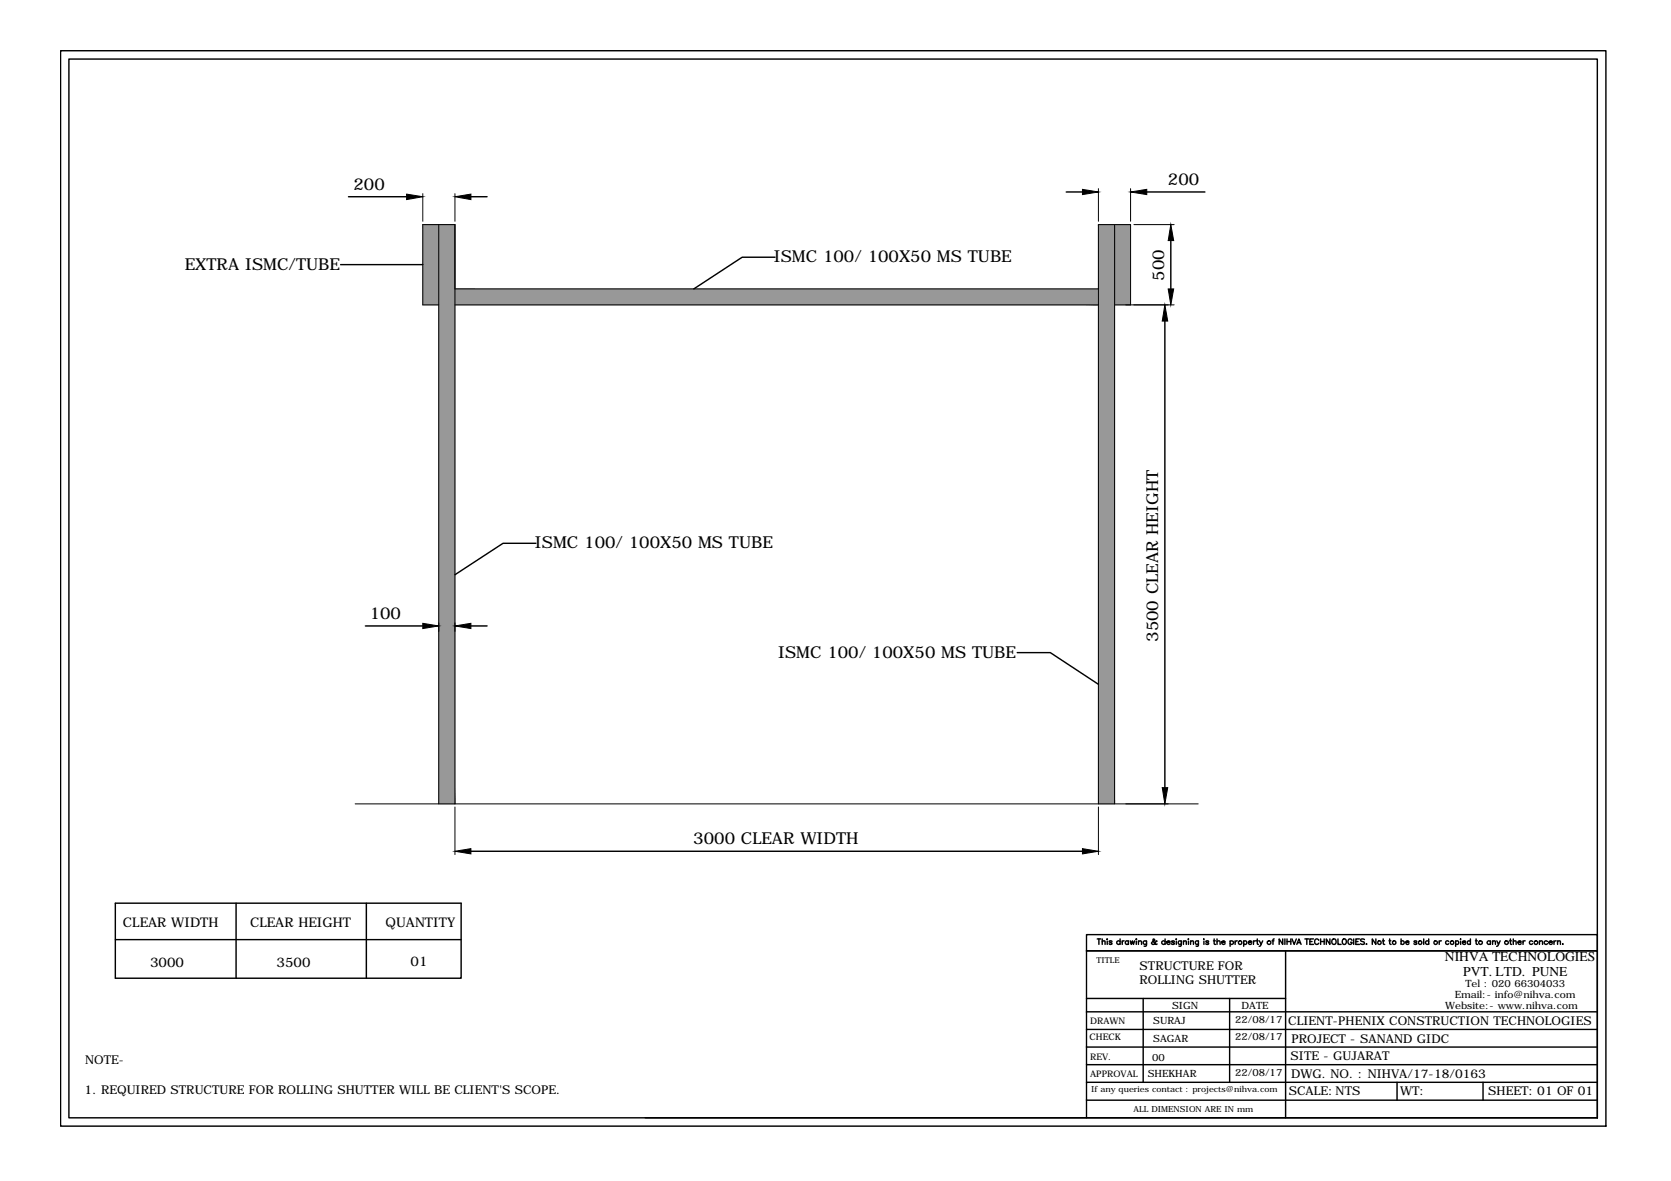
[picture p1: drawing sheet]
<svg xmlns="http://www.w3.org/2000/svg" width="297mm" height="210mm" viewBox="0 0 297 210" stroke-linecap="round" stroke-linejoin="round" font-family="sans-serif">
<!-- layer: 0 -->
<g fill="#989898" stroke="#989898" stroke-width=".18">
<path d="M80.9 51.4v2.8h114.4zM80.9 51.4h114.4v2.8z"/>
<path d="M78 39.9v103h2.9zM78 39.9h2.9v103z"/>
<path d="M75.2 39.9v14.3h2.8zM75.2 39.9h2.8v14.3z"/>
<path d="M195.3 39.9v103h2.8zM195.3 39.9h2.8v103z"/>
<path d="M198.1 39.9v14.3h2.9zM198.1 39.9h2.9v14.3z"/>
</g>
<g fill="none" stroke="#000" stroke-width=".18">
<path d="M75.2 34.4v4.9M78 39.9v103M80.9 34.4v4.9M195.3 33.5v5.8M198.1 39.9v103M201 33.5v5.8M201.6 39.9h7.1M78 54.2h-2.8v-14.3h5.7v103M80.9 51.4h114.4M80.9 54.2h114.4M198.1 54.2h10.6M201 54.2v-14.3h-5.7v103"/>
<path d="M63.1 142.9h149.9M80.9 143.4v8.5M195.3 143.4v8.5"/>
</g>
<g fill="none" stroke="#000" stroke-width=".25">
<path d="M10.8 9h274.7v191.2h-274.7zM12.2 10.5h271.7v188.2h-271.7zM61.9 35h10.4M83.7 35h2.9M189.5 34.1h2.9M203.8 34.1h10.4M60.6 47h14.6M137.8 45.7h-5.9l-8.6 5.7M207.1 57.1v82.9M208.1 42.8v8.6M95.3 96.6h-5.9l-8.5 5.6M65 111.3h10.2"/>
<path d="M83.7 111.3h2.9M180.8 116h5.9l8.6 5.6M83.7 151.3h108.7M20.5 160.5h61.5v13.4h-61.5zM20.5 167h61.5M42 160.5v13.4M65.1 160.5v13.4M193.1 179.8h90.8M193.1 177.5h35.4M195 166.9h.7M195.3 166.9v1M195.9 167.4l.2-.2 .3 .1v.6"/>
<path d="M195.9 166.9v1M196.8 166.9h.1M196.8 167.3v.6M197.7 167.3h-.5v.1l.5 .3-.2 .2-.3-.2M199.1 167.3a.33 .33 0 0 0-.5 0 .33 .33 0 0 0 0 .5 .33 .33 0 0 0 .5-.1M199.1 166.9v1M199.5 167.2v.7M199.8 167.2l-.2 .1-.1 .2M200.6 167.3a.31 .31 0 0 0-.5 0 .31 .31 0 0 0 0 .5 .31 .31 0 0 0 .5-.1M200.6 167.2v.7M200.9 167.2l.2 .7 .2-.7 .2 .7 .2-.7M202 166.9h.1z"/>
<path d="M202 167.3v.6M202.4 167.4l.2-.2 .2 .1 .1 .6M202.4 167.2v.7M203.2 177.5v14.9M203.8 167.2v.9h-.4M203.8 167.3a.33 .33 0 0 0-.5 0 .33 .33 0 0 0 0 .5 .33 .33 0 0 0 .5-.1M205.7 167.3l-.1-.1a.75 .75 0 0 1-.8 .6l-.1-.2 .5-.5-.1-.2-.2 .1 .1 .3 .4 .5h.3M207.1 167.3a.33 .33 0 0 0-.5 0 .33 .33 0 0 0 0 .5 .33 .33 0 0 0 .5-.1M207.1 166.9v1M207.4 167.5h.6a.32 .32 0 0 0-.4-.2 .32 .32 0 0 0-.2 .4 .32 .32 0 0 0 .5 .1l.1-.1M208.8 167.3l-.2-.1-.3 .1v.1l.5 .3-.2 .2-.3-.2M209.1 166.9h.1"/>
<path d="M209.1 167.3v.6M210 167.2l-.1 .9h-.3M210 167.3a.31 .31 0 0 0-.5 0 .31 .31 0 0 0 0 .5 .31 .31 0 0 0 .5-.1M210.4 167.4l.2-.2 .2 .1 .1 .6M210.4 167.2v.7M211.2 166.9h.1M211.3 167.3v.6M211.6 167.4l.3-.2 .2 .1v.6M211.6 167.2v.7M213 167.2v.9h-.4M213 167.3a.31 .31 0 0 0-.4 0 .31 .31 0 0 0 0 .5 .31 .31 0 0 0 .4-.1M214 166.9h.1"/>
<path d="M214 167.3v.6M214.9 167.3l-.2-.1-.3 .1v.1l.5 .3-.2 .2-.4-.2M215.7 167.2h.3M215.8 166.9v.8l.3 .2M216.3 167.4l.3-.2 .2 .1 .1 .6M216.3 166.9v1M217.2 167.5h.6a.32 .32 0 0 0-.4-.2 .32 .32 0 0 0-.2 .4 .32 .32 0 0 0 .4 .1l.2-.1M218.6 177.5v14.9M218.7 167.3a.33 .33 0 0 1 .5 0 .33 .33 0 0 1 0 .5 .33 .33 0 0 1-.5-.1M218.7 167.2v1M219.6 167.2v.7M219.9 167.2l-.3 .3"/>
<path d="M221.1 167.3a.31 .31 0 0 1 .4 0 .31 .31 0 0 1 0 .5 .31 .31 0 0 1-.4-.1M221.1 167.2v1M221.9 167.5l.6-.1a.31 .31 0 0 0-.5-.1 .31 .31 0 0 0 0 .5 .31 .31 0 0 0 .5-.1M222.8 167.2v.7M223.2 167.2l-.3 .1-.1 .2M223.3 167.2h.4M223.5 166.9v.8l.2 .2M223.9 167.2l.3 .7 .3-.7M224.2 167.9l-.1 .2-.3 .1M226.1 167.2h.4M226.5 166.9l-.2 .1v.9M228 166.9v1l-.6-1v1"/>
<path d="M228.4 166.9v1M228.5 169v29.7M228.8 166.9v1M228.8 167.3h.7M229.5 166.9v1M229.7 166.9l.4 1 .3-1M230.5 167.9l.4-1 .4 1M230.6 167.6h.6M232 166.9h.6M232.3 166.9v1M232.8 167.3h.4M233.5 166.9h-.7v1h.7"/>
<path d="M234.4 167.1a.43 .43 0 0 0-.6-.1 .43 .43 0 0 0-.1 .6l.3 .3 .4-.3M234.8 167.3h.6M234.8 166.9v1M235.4 166.9v1M236.4 166.9v1l-.6-1v1M237.8 166.9v1h.6M238.8 166.9a.46 .46 0 0 1 .5 .5 .46 .46 0 0 1-.5 .4l-.2-.3zM240.3 167.1a.4 .4 0 0 0-.5-.2 .4 .4 0 0 0-.2 .6 .36 .36 0 0 0 .4 .4 .36 .36 0 0 0 .3-.4h-.2M240.6 166.9v1M241 167.3h.4M241.7 166.9h-.7v1h.7M242.5 167l-.2-.1-.4 .1v.3l.6 .1v.2v.1l-.2 .2-.4-.2"/>
<path d="M242.8 167.8h.2zM244.6 166.9v1l-.7-1v1M245.8 167.2h.3M245.9 166.9v.8l.2 .2M246.9 167.2h.3M247 166.9v.8l.3 .2M249.1 167.3a.31 .31 0 0 1 .4 0 .31 .31 0 0 1 0 .5 .31 .31 0 0 1-.4-.1M249.1 166.9v1M249.9 167.5l.6-.1a.31 .31 0 0 0-.5-.1 .31 .31 0 0 0 0 .5 .31 .31 0 0 0 .5-.1M251.9 167.3h-.5v.1l.5 .3-.3 .2-.3-.2M253.1 166.9v1M254 167.3a.33 .33 0 0 0-.5 0 .33 .33 0 0 0 0 .5 .33 .33 0 0 0 .5-.1"/>
<path d="M254 166.9v1M255.8 167.2v.7M256.2 167.2l-.2 .1-.2 .2M257.5 167.3a.31 .31 0 0 0-.4 0 .31 .31 0 0 0 0 .5 .31 .31 0 0 0 .4-.1M258.8 167.3a.31 .31 0 0 1 .4 0 .31 .31 0 0 1 0 .5 .31 .31 0 0 1-.4-.1M258.8 167.2v1M259.6 166.9h.1M259.6 167.3v.6M260 167.5h.5a.33 .33 0 0 0-.5-.2 .33 .33 0 0 0 0 .6 .33 .33 0 0 0 .5-.2M261.4 167.3a.31 .31 0 0 0-.5 0 .31 .31 0 0 0 0 .5 .31 .31 0 0 0 .5-.1M261.4 166.9v1M262.3 167.2h.3"/>
<path d="M262.4 166.9v.8l.3 .2M264.9 167.3a.33 .33 0 0 0-.5 0 .33 .33 0 0 0 0 .5 .33 .33 0 0 0 .5-.1M264.9 167.2v.7M265.3 167.4l.2-.2 .3 .1v.6M265.3 167.2v.7M266.1 167.2l.3 .7 .3-.7M266.4 167.9l-.1 .2-.3 .1M268.3 167.2h.4M268.5 166.9v.8l.2 .2M269 167.4l.2-.2 .3 .1v.6M269 166.9v1M269.8 167.5l.6-.1a.31 .31 0 0 0-.5-.1 .31 .31 0 0 0 0 .5 .31 .31 0 0 0 .5-.1"/>
<path d="M270.7 167.2v.7M271.1 167.2l-.2 .1-.2 .2M272.4 167.3a.31 .31 0 0 0-.4 0 .31 .31 0 0 0 0 .5 .31 .31 0 0 0 .4-.1M273.7 167.4l.2-.2 .2 .1 .1 .6M273.7 167.2v.7M275.1 167.3a.33 .33 0 0 0-.5 0 .33 .33 0 0 0 0 .5 .33 .33 0 0 0 .5-.1M275.4 167.5h.5a.32 .32 0 0 0-.4-.2 .32 .32 0 0 0-.1 .4 .32 .32 0 0 0 .4 .1l.1-.1M276.2 167.2v.7M276.6 167.2l-.4 .3M276.9 167.4l.2-.2 .2 .1 .1 .6M276.9 167.2v.7M277.8 167.8h.1"/>
<path d="M114.7 198.7h169.2M193.1 198.7v-29.7h90.8h-90.8v-2.9h90.8v32.6M193.1 189.2h90.8M193.1 186.1h90.8M193.1 183h90.8M193.1 192.4h90.8M193.1 195.5h90.8M248.3 192.4v3.1M263.6 192.4v3.1"/>
<circle cx="220.4" cy="167.5" r=".32"/>
<circle cx="225.6" cy="167.5" r=".33"/>
<circle cx="237.1" cy="167.3" r=".46"/>
<circle cx="245.2" cy="167.5" r=".32"/>
<circle cx="247.8" cy="167.5" r=".32"/>
<circle cx="252.4" cy="167.5" r=".32"/>
<circle cx="255.2" cy="167.5" r=".32"/>
<circle cx="258.1" cy="167.5" r=".32"/>
<circle cx="263.2" cy="167.5" r=".33"/>
<circle cx="267.8" cy="167.5" r=".33"/>
<circle cx="273" cy="167.5" r=".32"/>
</g>
<path d="M72.3 34.5l2.9 .5-2.9 .5zM80.9 35l2.8-.5v1zM192.4 33.7l2.9 .4-2.9 .5zM201 34.1l2.8-.4v.9zM207.1 54.2l.5 2.9h-1zM208.1 39.9l.5 2.9h-.9zM207.7 51.4h.9l-.5 2.8zM75.2 110.8l2.8 .5-2.8 .4zM80.9 111.3l2.8-.5v.9zM206.6 140h1l-.5 2.9zM80.9 151.3l2.8-.5v1zM192.4 150.8l2.9 .5-2.9 .5z" fill="#000" stroke="#000" stroke-width=".18"/>
<g font-size="2.9">
<text x="62.8" y="33.8">200</text>
<text x="207.6" y="32.9">200</text>
<text x="32.9" y="48">EXTRA ISMC/TUBE</text>
<text x="137.6" y="46.6">ISMC 100/ 100X50 MS TUBE</text>
<text x="206.9" y="49.9" transform="rotate(-90 206.9 49.9)">500</text>
<text x="95.1" y="97.5">ISMC 100/ 100X50 MS TUBE</text>
<text x="65.7" y="110.1">100</text>
<text x="138.3" y="116.9">ISMC 100/ 100X50 MS TUBE</text>
<text x="205.9" y="114.1" transform="rotate(-90 205.9 114.1)">3500 CLEAR HEIGHT</text>
<text x="123.2" y="150.1">3000 CLEAR WIDTH</text>
</g>
<g font-size="2.4">
<text x="21.9" y="164.8">CLEAR WIDTH</text>
<text x="44.5" y="164.8">CLEAR HEIGHT</text>
<text x="68.6" y="164.8">QUANTITY</text>
<text x="26.7" y="171.8">3000</text>
<text x="49.2" y="171.8">3500</text>
<text x="73" y="171.7">01</text>
<text x="256.9" y="170.9">NIHVA TECHNOLOGIES</text>
<text x="260.1" y="173.4">PVT. LTD. PUNE</text>
</g>
<g font-size="2.2">
<text x="202.6" y="172.3">STRUCTURE FOR</text>
<text x="202.5" y="175">ROLLING SHUTTER</text>
<text x="229" y="182.2">CLIENT-PHENIX CONSTRUCTION TECHNOLOGIES</text>
<text x="229.6" y="185.3">PROJECT - SANAND GIDC</text>
<text x="15.1" y="189.1">NOTE-</text>
<text x="229.4" y="188.4">SITE - GUJARAT</text>
<text x="229.5" y="191.6">DWG. NO. : NIHVA/17-18/0163</text>
<text x="15" y="194.4">1. REQUIRED STRUCTURE FOR ROLLING SHUTTER WILL BE CLIENT'S SCOPE.</text>
<text x="229.1" y="194.7">SCALE:NTS</text>
<text x="248.9" y="194.7">WT:</text>
<text x="264.6" y="194.7">SHEET: 01 OF 01</text>
</g>
<g font-size="1.8">
<text x="208.3" y="179.4">SIGN</text>
<text x="220.7" y="179.3">DATE</text>
<text x="256.9" y="179.4">Website:- www.nihva.com</text>
<text x="258.6" y="177.4">Email:- info@nihva.com</text>
<text x="260.5" y="175.4">Tel : 020 66304033</text>
<text x="205" y="182.1">SURAJ</text>
<text x="205" y="185.2">SAGAR</text>
<text x="219.6" y="181.8">22/08/17</text>
<text x="219.6" y="184.9">22/08/17</text>
<text x="204" y="191.5">SHEKHAR</text>
<text x="204.8" y="188.5">00</text>
<text x="219.6" y="191.2">22/08/17</text>
</g>
<g font-size="1.6">
<text x="193.7" y="184.8">CHECK</text>
<text x="193.8" y="182.1">DRAWN</text>
<text x="193.8" y="188.3">REV.</text>
<text x="193.8" y="191.5">APPROVAL</text>
</g>
<g font-size="1.5">
<text x="193.9" y="194">If any queries contact : projects@nihva.com</text>
<text x="201.5" y="197.6">ALL DIMENSION ARE IN mm</text>
</g>
<text font-size="1.4" x="194.9" y="171.2">TITLE</text>
</svg>
